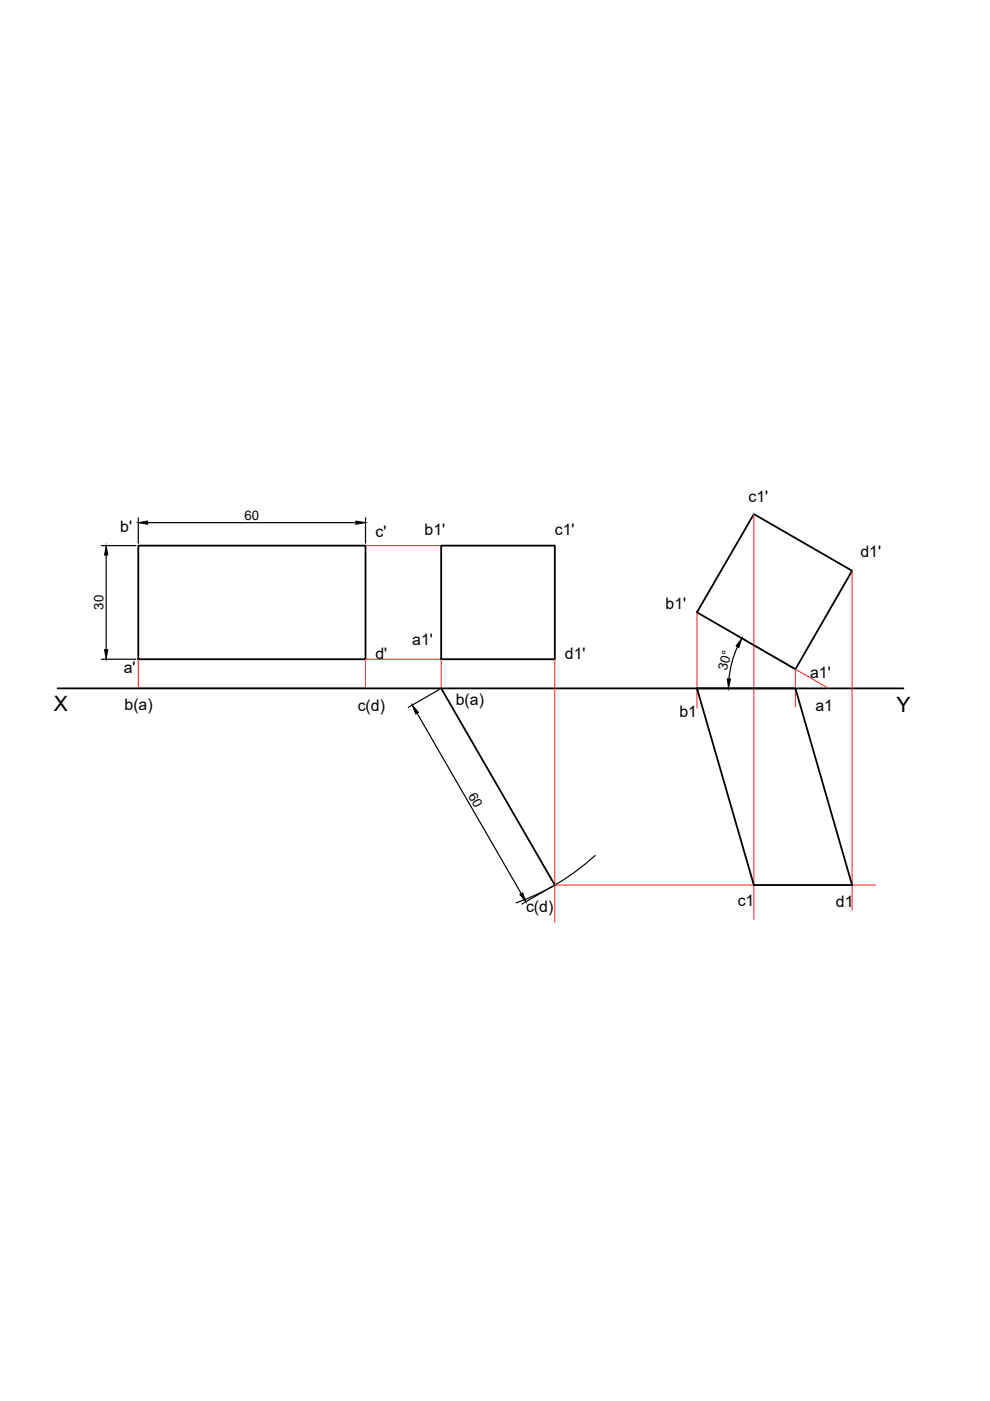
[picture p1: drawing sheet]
<svg xmlns="http://www.w3.org/2000/svg" width="210mm" height="297mm" viewBox="0 0 210 297" stroke-linecap="round" stroke-linejoin="round" font-family="sans-serif">
<!-- layer: Thick Line -->
<path d="M29.3 115.7h48.2v24.1h-48.2zM93.5 115.7h24.1v24.1h-24.1zM159.8 109l20.9 12-12.1 20.9-20.8-12.1zM12.2 146h179.3M93.5 146l24.1 41.6M147.8 146h20.8l12.1 41.6h-20.9z" fill="none" stroke="#000" stroke-width=".38"/>
<path d="M77.5 115.7h16M159.8 109v85.9M29.3 139.8v6.2M117.6 139.8v55.7M147.8 129.8v20.3M180.7 121v71.9M77.5 146v-6.2h16v6.2M175.6 145.9l-7-4v7.9M117.6 187.6h68.1" fill="none" stroke="#ed1f24" stroke-width=".21"/>
<g fill="none" stroke="#000" stroke-width=".25">
<path d="M21.5 115.7h7.3M22.5 117.7v20M29.3 109.8v5.4M31.3 110.8h44.2M77.5 109.8v5.4M21.5 139.8h7.3M156.4 137.1a21.2 21.2 0 0 0-1.8 6.8M156.4 134.8l11.8 6.8M29.3 146h48.2M88.4 151.2l22.1 38.3M93.1 146.2l-6.5 3.8M117.2 187.9l-6.6 3.8"/>
<path d="M126.2 181.4a48.3 48.3 0 0 1-16.7 10"/>
</g>
<path d="M22.5 115.7l.3 2h-.6zM29.3 110.8l2-.3v.7zM75.5 110.5l2 .3-2 .4zM22.2 137.7h.6l-.3 2.1zM157.3 135.3l-.6 2-.6-.4zM87.4 149.5l1.3 1.5-.6 .4zM154.2 143.9l.7 .1-.4 2zM110.2 189.6l.6-.3 .7 1.9z" fill="#000" stroke="#000" stroke-width=".21"/>
<g font-size="4.5">
<text x="11.4" y="150.8">X</text>
<text x="190.1" y="151">Y</text>
</g>
<g font-size="3.4">
<text x="158.7" y="106.4">c1'</text>
<text x="25.5" y="112.8">b'</text>
<text x="79.6" y="113.8">c'</text>
<text x="90" y="113.4">b1'</text>
<text x="117.6" y="113.4">c1'</text>
<text x="182.4" y="118.1">d1'</text>
<text x="141.1" y="129.1">b1'</text>
<text x="87.4" y="136.7">a1'</text>
<text x="26.2" y="142.7">a'</text>
<text x="79.6" y="139.7">d'</text>
<text x="119.8" y="139.7">d1'</text>
<text x="171.8" y="143.7">a1'</text>
<text x="96.6" y="149.5">b(a)</text>
<text x="26.4" y="150.6">b(a)</text>
<text x="75.8" y="150.8">c(d)</text>
<text x="144" y="152.1">b1</text>
<text x="172.9" y="150.7">a1</text>
<text x="111.5" y="193.4">c(d)</text>
<text x="156.4" y="192.1">c1</text>
<text x="177.2" y="192.2">d1</text>
</g>
<g font-size="2.8">
<text x="51.8" y="110.3">60</text>
<text x="22" y="129.3" transform="rotate(-90 22 129.3)">30</text>
<text x="154.1" y="142.3" transform="rotate(-75 154.1 142.3)">30°</text>
<text x="99.2" y="168.7" transform="rotate(61 99.2 168.7)">60</text>
</g>
</svg>
